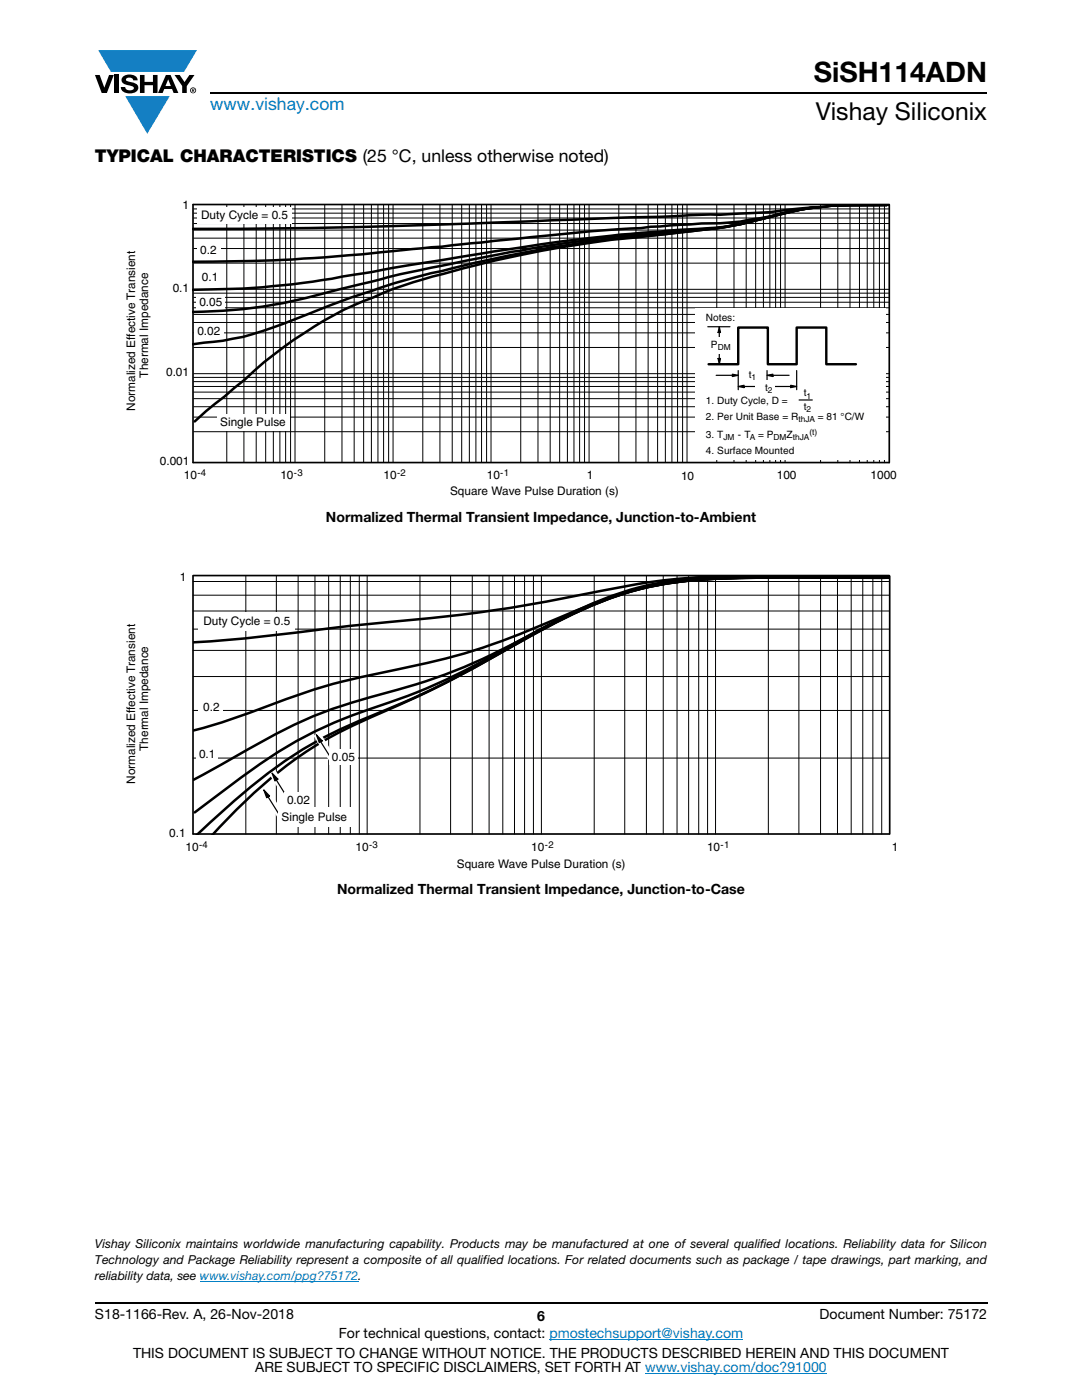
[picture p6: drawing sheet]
<svg xmlns="http://www.w3.org/2000/svg" width="216mm" height="279mm" viewBox="0 0 216 279" stroke-linecap="round" stroke-linejoin="round" font-family="sans-serif">
<g fill="#147fc3">
<path d="M19.6 10h19.7l-2.6 4.3h-1.1h-13.5z"/>
<path d="M25 19.2h8.9l-4.5 7.5z"/>
</g>
<g fill="#000">
<path d="M18.9 15h1l.9 2.5 1-2.5h.9l-1.4 3.6h-1zM22.9 15h.9v3.6h-.9zM24.6 15.3a2.1 2.1 0 0 1 2.8 .3l.1 .4h-.9a.79 .79 0 0 0-.7-.5 .79 .79 0 0 0-.8 .4l.3 .3 1 .2a1.08 1.08 0 0 1 1.2 1 1.08 1.08 0 0 1-1.1 1.2 1.73 1.73 0 0 1-2.4-1.2h.9a.96 .96 0 0 0 .8 .6 .96 .96 0 0 0 .9-.4 1.31 1.31 0 0 0-1.2-.6 1.03 1.03 0 0 1-1.1-.6 1.03 1.03 0 0 1 .2-1.1zM27.9 15h.9v1.3h1.7v-1.3h.9v3.6h-.9v-1.6h-1.7v1.6h-.9zM34.8 15h1.1l.9 1.4 1-1.4h1l-1.5 2.2v1.4h-.9v-1.4z"/>
<path d="M33.6 15.9l.5 1.3h-1.1zM33.1 15l-1.6 3.6h1l.3-.8h1.5l.3 .8h1l-1.6-3.6z"/>
<path d="M38.4 17.8h.2v.2h-.2zM38.3 17.7v.7h.1v-.3l.4 .3-.2-.3 .2-.2-.1-.2z"/>
<path d="M38.1 18a.46 .46 0 0 1 .9 0 .46 .46 0 0 1-.9 0zM37.9 18a.6 .6 0 0 0 1.2 0 .6 .6 0 0 0-1.2 0z"/>
</g>
<path d="M42 18.6h155M18.9 260h178.1" fill="none" stroke="#000" stroke-width=".36"/>
<path d="M39.9 255.7h31.6M109.6 267.3h38.7M128.7 274h36.3" fill="none" stroke="#007ec4" stroke-width=".2"/>
<path d="M24.9 39.6h154v59.7h-154z" fill="#fff"/>
<g fill="none" stroke="#000" stroke-width=".2">
<path d="M38.7 59.4h138.6M38.7 58.5h138.6M38.7 57.7h138.6M38.7 52.5h138.6M38.7 49.6h138.6M38.7 47.5h138.6M38.7 45.9h138.6M38.7 44.6h138.6M38.7 43.5h138.6M38.7 42.5h138.6M38.7 41.7h138.6M45.3 40.9v51.4"/>
<path d="M48.7 40.9v51.4M51.1 40.9v51.4M53 40.9v51.4M54.5 40.9v51.4M55.8 40.9v51.4M57 40.9v51.4M58 40.9v51.4M58.9 40.9v51.4M64.8 40.9v51.4M68.2 40.9v51.4M70.7 40.9v51.4M72.6 40.9v51.4"/>
<path d="M74.1 40.9v51.4M75.4 40.9v51.4M76.5 40.9v51.4M77.5 40.9v51.4M78.4 40.9v51.4M84.4 40.9v51.4M87.8 40.9v51.4M90.2 40.9v51.4M92.1 40.9v51.4M93.7 40.9v51.4M95 40.9v51.4M96.1 40.9v51.4"/>
<path d="M97.1 40.9v51.4M98 40.9v51.4M103.9 40.9v51.4M107.3 40.9v51.4M109.8 40.9v51.4M111.7 40.9v51.4M113.2 40.9v51.4M114.5 40.9v51.4M115.7 40.9v51.4M116.6 40.9v51.4M117.5 40.9v51.4M123.5 40.9v51.4"/>
<path d="M126.9 40.9v51.4M129.3 40.9v51.4M131.2 40.9v51.4M132.8 40.9v51.4M134.1 40.9v51.4M135.2 40.9v51.4M136.2 40.9v51.4M137.1 40.9v51.4M143 40.9v51.4M146.5 40.9v51.4M148.9 40.9v51.4M150.8 40.9v51.4"/>
<path d="M152.3 40.9v51.4M153.6 40.9v51.4M154.8 40.9v51.4M155.7 40.9v51.4M156.7 40.9v51.4M163.7 40.9v51.4M167.2 40.9v51.4M169.6 40.9v51.4M171.5 40.9v51.4M173 40.9v51.4M174.4 40.9v51.4M175.5 40.9v51.4"/>
<path d="M176.5 40.9v51.4M38.7 69.3h138.6M38.7 66.4h138.6M38.7 64.4h138.6M38.7 62.7h138.6M38.7 61.4h138.6M38.7 60.3h138.6M38.7 74.6h138.6M38.7 79.6h138.6M38.7 78.3h138.6M38.7 77.1h138.6M38.7 76.2h138.6"/>
<path d="M38.7 75.3h138.6M38.7 86.2h138.6M38.7 83.2h138.6M38.7 81.2h138.6"/>
</g>
<path d="M164.1 41.2l-4.3 .4a135.7 135.7 0 0 1-18 1.2l-67.5 2.4-17.9 .4-17.9 .1M164.5 41.2a74.8 74.8 0 0 0-13 2.7 64 64 0 0 1-15.8 2l-4 .3a322.1 322.1 0 0 0-24.6 2.7l-28.4 4.5a242.2 242.2 0 0 1-29.6 4.2l-10.6 .2M164.5 41.2a89.6 89.6 0 0 0-14.2 2.9l-1.2 .3a81.3 81.3 0 0 1-13.3 1.9l-3.3 .4a243.7 243.7 0 0 0-44.3 7.4l-3.2 .7a221.9 221.9 0 0 0-28.1 9.7 54.2 54.2 0 0 1-16.2 3.9l-2.2 .3M164.6 41.2l-1.1 .1a74 74 0 0 0-11.9 2.5 58.8 58.8 0 0 1-14.1 2.2l-1.4 .1a301.2 301.2 0 0 0-46 6.5l-10.9 2.3-9.7 2.4a121.4 121.4 0 0 1-23.1 4.6l-7.9 .4M164.6 41.2l-1.1 .1a52 52 0 0 0-9.9 1.9l-3.9 .6a45.3 45.3 0 0 1-9.7 .8l-10.2 .7-1.9 .2a625 625 0 0 0-31.8 2.9l-19.9 1.9a317.8 317.8 0 0 1-37.7 1.9M177.4 40.9h-2.1a68.8 68.8 0 0 0-23.7 2.9 73.1 73.1 0 0 1-14 2.4l-2.8 .3a338.7 338.7 0 0 0-22.6 2.8 247.6 247.6 0 0 0-19.9 4.3l-9.8 2.7a51.8 51.8 0 0 0-8 3.1 73 73 0 0 0-19.8 11.4l-2 1.5-3.9 3.5-4 3.3-3.7 3-2.2 2" fill="none" stroke="#000" stroke-width=".5"/>
<g fill="#fff">
<path d="M39.4 48.3h4.7v2.8h-4.7z"/>
<path d="M39.2 58.6h5.7v3h-5.7z"/>
<path d="M43.3 82.6h14.4v3.2h-14.4z"/>
<path d="M138.6 61.6h38.1v30.2h-38.1z"/>
</g>
<path d="M141.2 65.2h4.5M142.9 74.9h3.6M146.1 74.7l1.2 .2-1.2 .2zM147.3 77.1l1.2-.2v.5zM147.3 74v3.8M148.1 77.1h3.6M153.1 74.9l1.1-.2v.4zM153.1 74v1.9M153.9 74.9h3.6M154.6 77.1h3.5M157.8 76.9l1.2 .2-1.2 .3zM159 74v3.8" fill="none" stroke="#000" stroke-width=".24"/>
<path d="M146.1 74.7l1.2 .2-1.2 .2zM147.3 77.1l1.2-.2v.5zM153.1 74.9l1.1-.2v.4zM157.8 76.9l1.2 .2-1.2 .3z" fill="#000"/>
<g fill="#fff">
<path d="M147.8 73.3h3.9v2.4h-3.9z"/>
<path d="M150.7 75.8h3.8v2.5h-3.8z"/>
</g>
<path d="M143.3 71.5h.5l-.3 1.2zM143.5 65.2l.3 1.2h-.5z" fill="#000"/>
<path d="M143.3 71.5h.5l-.3 1.2zM143.5 66v5.9M143.5 65.2l.3 1.2h-.5z" fill="none" stroke="#000" stroke-width=".24"/>
<path d="M140.2 67.3h6.3v3.2h-6.3z" fill="#fff"/>
<path d="M141.4 72.7h5.9v-7.3h5.9v7.3h5.8v-7.3h5.9v7.3h5.9" fill="none" stroke="#000" stroke-width=".48"/>
<path d="M159.4 79.8h2.7" fill="none" stroke="#000" stroke-width=".24"/>
<g fill="#fff">
<path d="M39.3 41.4h18.9v3.3h-18.9z"/>
<path d="M38.8 64.5h5.9v2.8h-5.9z"/>
</g>
<path d="M38.5 40.8v51.5h138.9v-51.5M38.5 40.8h138.9" fill="none" stroke="#000" stroke-width=".34"/>
<path d="M24.9 113.9h154.4v59.8h-154.4z" fill="#fff"/>
<path d="M145 115a136.5 136.5 0 0 0-28 3.5 320.5 320.5 0 0 1-42.3 5.9l-5.4 .6a436.6 436.6 0 0 1-30.7 3.2M146.8 115.4a71.8 71.8 0 0 0-32.5 7.1l-8.1 4a121.8 121.8 0 0 1-31.8 12.5 89.9 89.9 0 0 0-24.5 10.3l-11.3 6.3M146.9 115.4a76.8 76.8 0 0 0-33.2 7l-1.7 .7a139.4 139.4 0 0 1-34.8 10.9 129.1 129.1 0 0 0-26.3 7.8l-7 2.5-5.3 1.5M147 115a71.7 71.7 0 0 0-29.4 5.7 318.1 318.1 0 0 0-22.7 12 129 129 0 0 1-22.7 9.4 86.8 86.8 0 0 0-25.4 14l-7.9 6M155.2 114.9l-2.7 .4h-1.8a93.4 93.4 0 0 0-24.2 2.6 105.1 105.1 0 0 0-22.9 10.3 210.4 210.4 0 0 1-32.8 16 85.9 85.9 0 0 0-24.9 16.4l-6.5 5.9M162.8 114.9l2.3 .3h12.5M163.2 115h13.3M177.6 115.3h-4.7a504.9 504.9 0 0 0-33.8 .4 66 66 0 0 0-26.4 7.7l-4.9 2.5a366.3 366.3 0 0 1-24.6 13.2l-5.7 2.5a89.8 89.8 0 0 0-22.7 13.1 120.6 120.6 0 0 0-12.3 11.8" fill="none" stroke="#000" stroke-width=".5"/>
<g fill="none" stroke="#000" stroke-width=".2">
<path d="M38.5 116.1h138.9M38.5 118.8h138.9M49.1 115v51.4M55.1 115v51.4M59.5 115v51.4M62.8 115v51.4M65.6 115v51.4M67.9 115v51.4M69.9 115v51.4M71.7 115v51.4M73.3 115v51.4M83.8 115v51.4"/>
<path d="M89.9 115v51.4M94.2 115v51.4M97.6 115v51.4M100.3 115v51.4M102.7 115v51.4M104.7 115v51.4M106.4 115v51.4M108 115v51.4M118.6 115v51.4M124.7 115v51.4M129 115v51.4M132.3 115v51.4"/>
<path d="M135.1 115v51.4M137.4 115v51.4M139.4 115v51.4M141.2 115v51.4M142.8 115v51.4M153.3 115v51.4M159.4 115v51.4M163.7 115v51.4M167.1 115v51.4M169.8 115v51.4M172.2 115v51.4M174.2 115v51.4"/>
<path d="M175.9 115v51.4M38.5 135h138.9M38.5 129.8h138.9M38.5 121.9h138.9M38.5 125.6h138.9M38.5 151.3h138.9M38.5 141.8h138.9"/>
</g>
<g fill="#fff">
<path d="M39.6 139.5h4.9v2.8h-4.9z"/>
<path d="M39.5 122.3h19.2v3.6h-19.2z"/>
</g>
<path d="M52.1 157.8l1.2-.7 3.7 5.9-1.2 .8z" fill-rule="evenodd" fill="#fff"/>
<path d="M52.6 157.6l1.2 1.2-.6 .4z" fill="#000"/>
<path d="M52.6 157.6l1.2 1.2-.6 .4zM53.5 159l2.6 4.2" fill="none" stroke="#000" stroke-width=".24"/>
<path d="M55.5 161h15.2v3.9h-15.2z" fill="#fff"/>
<path d="M53.7 154.5l1.3-.8 3.7 6-1.3 .7z" fill-rule="evenodd" fill="#fff"/>
<path d="M54.3 154.3l1.1 1.2-.5 .3z" fill="#000"/>
<path d="M54.3 154.3l1.1 1.2-.5 .3zM55.1 155.6l2.7 4.3" fill="none" stroke="#000" stroke-width=".24"/>
<g fill="#fff">
<path d="M39.1 149h4.3v2.8h-4.3z"/>
<path d="M56.7 158h5.6v3.1h-5.6z"/>
</g>
<path d="M62.6 146.8l1.2-.7 3.7 5.9-1.2 .8z" fill-rule="evenodd" fill="#fff"/>
<path d="M63.1 146.6l1.2 1.3-.6 .3z" fill="#000"/>
<path d="M63.1 146.6l1.2 1.3-.6 .3zM64 148l2.6 4.2" fill="none" stroke="#000" stroke-width=".24"/>
<path d="M65.7 149.5h5.7v3h-5.7z" fill="#fff"/>
<path d="M38.5 115v51.4h138.9M38.5 114.9h138.9M177.5 115v51.4" fill="none" stroke="#000" stroke-width=".34"/>
<text font-size="5.6" x="162.4" y="16.4">SiSH114ADN</text>
<text font-size="4.9" x="162.8" y="24">Vishay Siliconix</text>
<text font-size="3.5" fill="#007ec4" x="42" y="21.9">www.vishay.com</text>
<text font-size="3.5" x="18.9" y="32.3">TYPICAL CHARACTERISTICS (25 °C, unless otherwise noted)</text>
<g font-size="2.8">
<text x="65" y="104.1">Normalized Thermal Transient Impedance, Junction-to-Ambient</text>
<text x="67.2" y="178.5">Normalized Thermal Transient Impedance, Junction-to-Case</text>
<text x="18.9" y="263.3">S18-1166-Rev. A, 26-Nov-2018</text>
<text x="107.2" y="263.6">6</text>
<text x="163.6" y="263.3">Document Number: 75172</text>
<text x="67.6" y="267.1">For technical questions, contact: pmostechsupport@vishay.com</text>
<text x="26.5" y="271">THIS DOCUMENT IS SUBJECT TO CHANGE WITHOUT NOTICE. THE PRODUCTS DESCRIBED HEREIN AND THIS DOCUMENT</text>
<text x="50.9" y="273.8">ARE SUBJECT TO SPECIFIC DISCLAIMERS, SET FORTH AT www.vishay.com/doc?91000</text>
</g>
<g font-size="2.5">
<text x="18.9" y="249.1">Vishay Siliconix maintains worldwide manufacturing capability. Products may be manufactured at one of several qualified locations. Reliability data for Silicon</text>
<text x="18.9" y="252.3">Technology and Package Reliability represent a composite of all qualified locations. For related documents such as package / tape drawings, part marking, and</text>
<text x="18.9" y="255.5">reliability data, see www.vishay.com/ppg?75172.</text>
</g>
<g font-size="2.4">
<text x="36.4" y="41.6">1</text>
<text x="40.1" y="43.8">Duty Cycle = 0.5</text>
<text x="40" y="50.7">0.2</text>
<text x="34.5" y="58.3">0.1</text>
<text x="40.3" y="56.1">0.1</text>
<text x="39.8" y="61">0.05</text>
<text x="39.4" y="66.9">0.02</text>
<text x="29.5" y="75.4" transform="rotate(-90 29.5 75.4)">Thermal Impedance</text>
<text x="33.1" y="75.1">0.01</text>
<text x="27" y="81.9" transform="rotate(-90 27 81.9)">Normalized Effective Transient</text>
<text x="43.9" y="85">Single Pulse</text>
<text x="31.9" y="92.9">0.001</text>
<text x="36.7" y="95.7">10</text>
<text x="55.9" y="95.7">10</text>
<text x="76.5" y="95.7">10</text>
<text x="97.1" y="95.7">10</text>
<text x="117.1" y="95.7">1</text>
<text x="135.9" y="95.8">10</text>
<text x="155" y="95.7">100</text>
<text x="173.7" y="95.7">1000</text>
<text x="89.8" y="98.8">Square Wave Pulse Duration (s)</text>
<text x="35.9" y="116">1</text>
<text x="40.6" y="124.7">Duty Cycle = 0.5</text>
<text x="40.6" y="141.9">0.2</text>
<text x="29.5" y="149.8" transform="rotate(-90 29.5 149.8)">Thermal Impedance</text>
<text x="39.7" y="151.4">0.1</text>
<text x="66.2" y="151.8">0.05</text>
<text x="27" y="156.4" transform="rotate(-90 27 156.4)">Normalized Effective Transient</text>
<text x="57.3" y="160.4">0.02</text>
<text x="33.8" y="167.1">0.1</text>
<text x="56.2" y="163.9">Single Pulse</text>
<text x="37" y="169.9">10</text>
<text x="70.9" y="169.9">10</text>
<text x="91.2" y="173.2">Square Wave Pulse Duration (s)</text>
<text x="106" y="169.9">10</text>
<text x="141.1" y="169.9">10</text>
<text x="178" y="169.9">1</text>
</g>
<g font-size="2">
<text x="140.9" y="64">Notes:</text>
<text x="141.9" y="69.4">P</text>
<text x="149.4" y="75.5">t</text>
<text x="152.7" y="78">t</text>
<text x="140.9" y="80.7">1. Duty Cycle, D =</text>
<text x="140.9" y="83.8">2. Per Unit Base = R</text>
<text x="160.4" y="79.1">t</text>
<text x="160.4" y="81.8">t</text>
<text x="163.2" y="83.8">= 81 °C/W</text>
<text x="140.9" y="87.4">3. T</text>
<text x="147.2" y="87.4">- T</text>
<text x="151.3" y="87.4">= P</text>
<text x="156.9" y="87.4">Z</text>
<text x="140.9" y="90.6">4. Surface Mounted</text>
</g>
<g font-size="1.9">
<text x="39.4" y="95">-4</text>
<text x="58.6" y="95">-3</text>
<text x="79.2" y="95">-2</text>
<text x="99.8" y="95">-1</text>
<text x="39.7" y="169.2">-4</text>
<text x="73.6" y="169.2">-3</text>
<text x="108.7" y="169.2">-2</text>
<text x="143.8" y="169.2">-1</text>
</g>
<g font-size="1.7">
<text x="143.2" y="69.9">DM</text>
<text x="150" y="75.9">1</text>
<text x="153.2" y="78.4">2</text>
<text x="161" y="79.6">1</text>
<text x="161" y="82.3">2</text>
<text x="144.3" y="87.8">JM</text>
<text x="149.6" y="87.8">A</text>
<text x="154.3" y="87.8">DM</text>
<text x="158.2" y="87.8">thJA</text>
<text x="159.3" y="84.3">thJA</text>
<text x="161.5" y="86.8">(t)</text>
</g>
</svg>
